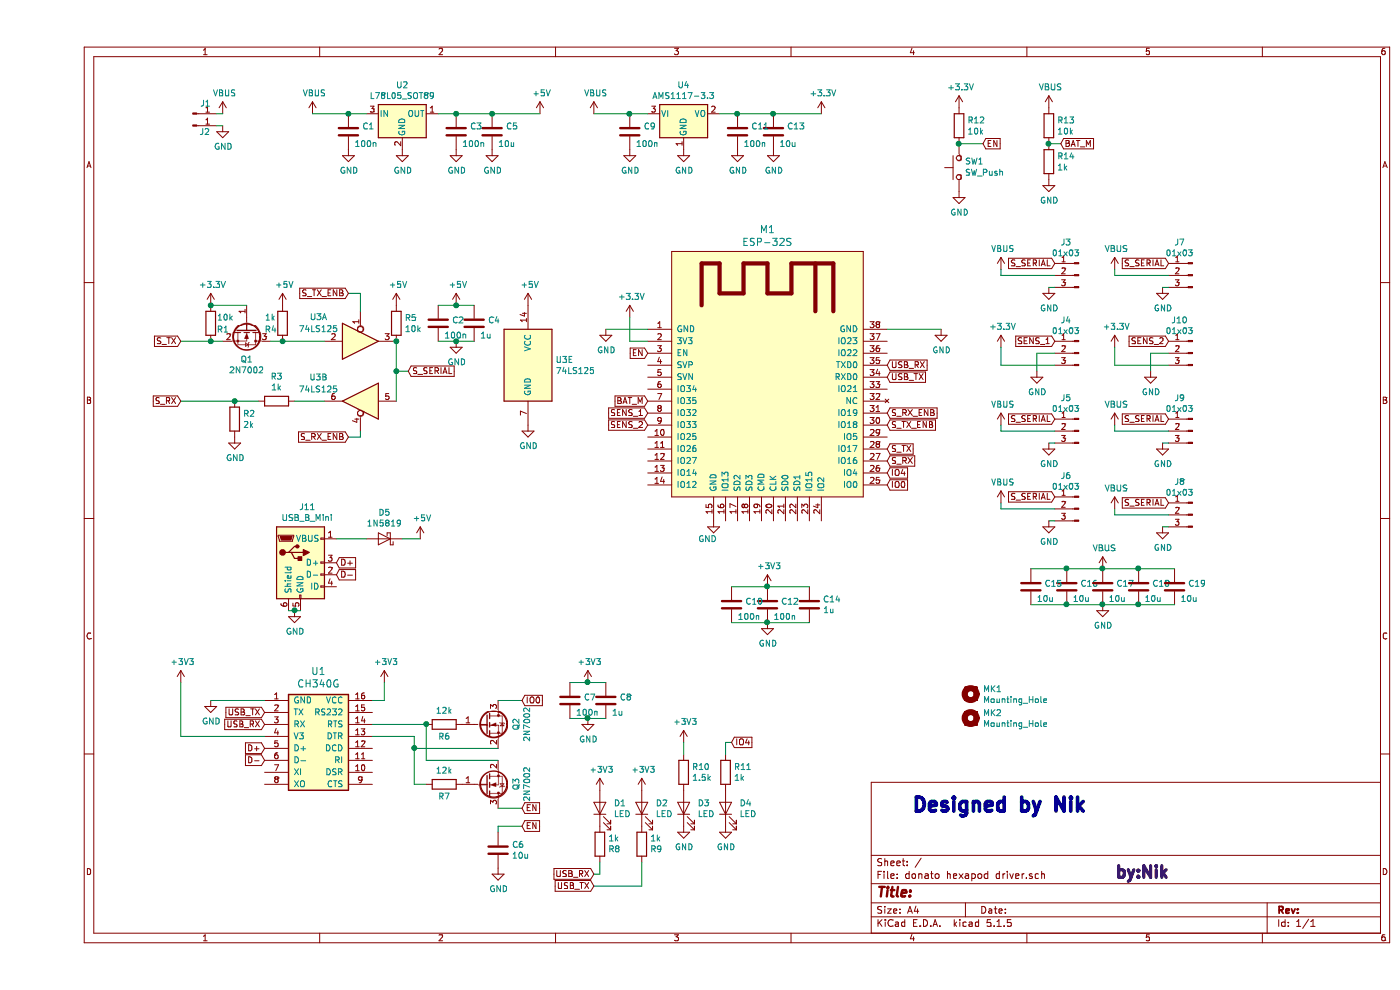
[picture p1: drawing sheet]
EESchema Schematic File Version 4
EELAYER 30 0
EELAYER END
$Descr A4 11693 8268
encoding utf-8
Sheet 1 1
Title ""
Date ""
Rev ""
Comp ""
Comment1 ""
Comment2 ""
Comment3 ""
Comment4 ""
$EndDescr
Text Notes 7300 6800 0    118  ~ 24
Designed by Nik\n
$Comp
L Regulator_Linear:AMS1117-3.3 U4
U 1 1
P 5400 950
F 0 "U4" H 5400 1192 50  0000 C CNN
F 1 "AMS1117-3.3" H 5400 1101 50  0000 C CNN
F 2 "Package_TO_SOT_SMD:SOT-223-3_TabPin2" H 5400 1150 50  0001 C CNN
F 3 "http://www.advanced-monolithic.com/pdf/ds1117.pdf" H 5500 700 50  0001 C CNN
	1    5400 950 
	1    0    0    -1  
$EndComp
$Comp
L Device:C C9
U 1 1
P 4950 1100
F 0 "C9" H 5065 1146 50  0000 L CNN
F 1 "100n" H 5000 1000 50  0000 L CNN
F 2 "Capacitor_SMD:C_0603_1608Metric" H 4988 950 50  0001 C CNN
F 3 "~" H 4950 1100 50  0001 C CNN
	1    4950 1100
	1    0    0    -1  
$EndComp
$Comp
L power:GND #PWR0101
U 1 1
P 4950 1250
F 0 "#PWR0101" H 4950 1000 50  0001 C CNN
F 1 "GND" H 4955 1077 50  0000 C CNN
F 2 "" H 4950 1250 50  0001 C CNN
F 3 "" H 4950 1250 50  0001 C CNN
	1    4950 1250
	1    0    0    -1  
$EndComp
$Comp
L power:GND #PWR0102
U 1 1
P 5400 1250
F 0 "#PWR0102" H 5400 1000 50  0001 C CNN
F 1 "GND" H 5405 1077 50  0000 C CNN
F 2 "" H 5400 1250 50  0001 C CNN
F 3 "" H 5400 1250 50  0001 C CNN
	1    5400 1250
	1    0    0    -1  
$EndComp
$Comp
L Device:C C13
U 1 1
P 6150 1100
F 0 "C13" H 6265 1146 50  0000 L CNN
F 1 "10u" H 6200 1000 50  0000 L CNN
F 2 "Capacitor_SMD:C_1206_3216Metric" H 6188 950 50  0001 C CNN
F 3 "~" H 6150 1100 50  0001 C CNN
	1    6150 1100
	1    0    0    -1  
$EndComp
$Comp
L power:GND #PWR0103
U 1 1
P 6150 1250
F 0 "#PWR0103" H 6150 1000 50  0001 C CNN
F 1 "GND" H 6155 1077 50  0000 C CNN
F 2 "" H 6150 1250 50  0001 C CNN
F 3 "" H 6150 1250 50  0001 C CNN
	1    6150 1250
	1    0    0    -1  
$EndComp
$Comp
L Device:C C11
U 1 1
P 5850 1100
F 0 "C11" H 5965 1146 50  0000 L CNN
F 1 "100n" H 5900 1000 50  0000 L CNN
F 2 "Capacitor_SMD:C_0603_1608Metric" H 5888 950 50  0001 C CNN
F 3 "~" H 5850 1100 50  0001 C CNN
	1    5850 1100
	1    0    0    -1  
$EndComp
$Comp
L power:GND #PWR0104
U 1 1
P 5850 1250
F 0 "#PWR0104" H 5850 1000 50  0001 C CNN
F 1 "GND" H 5855 1077 50  0000 C CNN
F 2 "" H 5850 1250 50  0001 C CNN
F 3 "" H 5850 1250 50  0001 C CNN
	1    5850 1250
	1    0    0    -1  
$EndComp
$Comp
L Device:R R12
U 1 1
P 7700 1050
F 0 "R12" H 7770 1096 50  0000 L CNN
F 1 "10k" H 7770 1005 50  0000 L CNN
F 2 "Resistor_SMD:R_0603_1608Metric" V 7630 1050 50  0001 C CNN
F 3 "~" H 7700 1050 50  0001 C CNN
	1    7700 1050
	1    0    0    -1  
$EndComp
$Comp
L power:+3.3V #PWR0105
U 1 1
P 7700 900
F 0 "#PWR0105" H 7700 750 50  0001 C CNN
F 1 "+3.3V" H 7715 1073 50  0000 C CNN
F 2 "" H 7700 900 50  0001 C CNN
F 3 "" H 7700 900 50  0001 C CNN
	1    7700 900 
	1    0    0    -1  
$EndComp
Text GLabel 7900 1200 2    50   Input ~ 0
EN
Wire Wire Line
	7900 1200 7700 1200
$Comp
L power:+3V3 #PWR0106
U 1 1
P 6100 4900
F 0 "#PWR0106" H 6100 4750 50  0001 C CNN
F 1 "+3V3" H 6115 5073 50  0000 C CNN
F 2 "" H 6100 4900 50  0001 C CNN
F 3 "" H 6100 4900 50  0001 C CNN
	1    6100 4900
	1    0    0    -1  
$EndComp
$Comp
L power:GND #PWR0107
U 1 1
P 6100 5200
F 0 "#PWR0107" H 6100 4950 50  0001 C CNN
F 1 "GND" H 6105 5027 50  0000 C CNN
F 2 "" H 6100 5200 50  0001 C CNN
F 3 "" H 6100 5200 50  0001 C CNN
	1    6100 5200
	1    0    0    -1  
$EndComp
$Comp
L Device:C C10
U 1 1
P 5800 5050
F 0 "C10" H 5915 5050 50  0000 L BNN
F 1 "100n" H 5850 4950 50  0000 L CNN
F 2 "Capacitor_SMD:C_0603_1608Metric" H 5838 4900 50  0001 C CNN
F 3 "~" H 5800 5050 50  0001 C CNN
	1    5800 5050
	1    0    0    -1  
$EndComp
$Comp
L Switch:SW_Push SW1
U 1 1
P 7700 1400
F 0 "SW1" V 7750 1350 50  0000 R CNN
F 1 "SW_Push" V 7655 1352 50  0000 R CNN
F 2 "Button_Switch_SMD:SW_SPST_SKQG_WithoutStem" H 7700 1600 50  0001 C CNN
F 3 "" H 7700 1600 50  0001 C CNN
	1    7700 1400
	0    -1   -1   0   
$EndComp
$Comp
L power:GND #PWR0108
U 1 1
P 7700 1600
F 0 "#PWR0108" H 7700 1350 50  0001 C CNN
F 1 "GND" H 7705 1427 50  0000 C CNN
F 2 "" H 7700 1600 50  0001 C CNN
F 3 "" H 7700 1600 50  0001 C CNN
	1    7700 1600
	1    0    0    -1  
$EndComp
$Comp
L power:+3V3 #PWR0109
U 1 1
P 1200 5700
F 0 "#PWR0109" H 1200 5550 50  0001 C CNN
F 1 "+3V3" H 1215 5873 50  0000 C CNN
F 2 "" H 1200 5700 50  0001 C CNN
F 3 "" H 1200 5700 50  0001 C CNN
	1    1200 5700
	1    0    0    -1  
$EndComp
Text GLabel 1900 5950 0    50   Input ~ 0
USB_TX
Text GLabel 1900 6050 0    50   Input ~ 0
USB_RX
Wire Wire Line
	1200 6150 1900 6150
$Comp
L power:GND #PWR0110
U 1 1
P 1450 5850
F 0 "#PWR0110" H 1450 5600 50  0001 C CNN
F 1 "GND" H 1455 5677 50  0000 C CNN
F 2 "" H 1450 5850 50  0001 C CNN
F 3 "" H 1450 5850 50  0001 C CNN
	1    1450 5850
	1    0    0    -1  
$EndComp
Wire Wire Line
	1450 5850 1900 5850
$Comp
L power:+3V3 #PWR0111
U 1 1
P 2900 5700
F 0 "#PWR0111" H 2900 5550 50  0001 C CNN
F 1 "+3V3" H 2915 5873 50  0000 C CNN
F 2 "" H 2900 5700 50  0001 C CNN
F 3 "" H 2900 5700 50  0001 C CNN
	1    2900 5700
	1    0    0    -1  
$EndComp
Wire Wire Line
	2900 5850 2800 5850
$Comp
L Device:R R6
U 1 1
P 3400 6050
F 0 "R6" V 3500 6050 50  0000 C CNN
F 1 "12k" V 3284 6050 50  0000 C CNN
F 2 "Resistor_SMD:R_0603_1608Metric" V 3330 6050 50  0001 C CNN
F 3 "~" H 3400 6050 50  0001 C CNN
	1    3400 6050
	0    1    1    0   
$EndComp
$Comp
L Device:R R7
U 1 1
P 3400 6550
F 0 "R7" V 3500 6550 50  0000 C CNN
F 1 "12k" V 3284 6550 50  0000 C CNN
F 2 "Resistor_SMD:R_0603_1608Metric" V 3330 6550 50  0001 C CNN
F 3 "~" H 3400 6550 50  0001 C CNN
	1    3400 6550
	0    1    1    0   
$EndComp
Wire Wire Line
	3850 6350 3250 6350
Wire Wire Line
	3250 6350 3250 6050
Wire Wire Line
	3250 6550 3150 6550
Wire Wire Line
	3150 6550 3150 6250
Wire Wire Line
	3150 6250 3850 6250
Wire Wire Line
	3250 6050 2800 6050
Wire Wire Line
	2800 6150 3150 6150
Wire Wire Line
	3150 6150 3150 6250
Connection ~ 3150 6250
Text GLabel 4050 5850 2    50   Input ~ 0
IO0
Wire Wire Line
	4050 5850 3850 5850
Text GLabel 4050 6750 2    50   Input ~ 0
EN
Wire Wire Line
	4050 6750 3850 6750
Wire Wire Line
	1200 5700 1200 6150
Wire Wire Line
	2900 5850 2900 5700
$Comp
L power:GND #PWR0112
U 1 1
P 5650 4350
F 0 "#PWR0112" H 5650 4100 50  0001 C CNN
F 1 "GND" H 5600 4200 50  0000 C CNN
F 2 "" H 5650 4350 50  0001 C CNN
F 3 "" H 5650 4350 50  0001 C CNN
	1    5650 4350
	1    0    0    -1  
$EndComp
$Comp
L power:GND #PWR0113
U 1 1
P 4750 2750
F 0 "#PWR0113" H 4750 2500 50  0001 C CNN
F 1 "GND" H 4755 2577 50  0000 C CNN
F 2 "" H 4750 2750 50  0001 C CNN
F 3 "" H 4750 2750 50  0001 C CNN
	1    4750 2750
	1    0    0    -1  
$EndComp
Wire Wire Line
	4750 2750 5100 2750
$Comp
L power:+3.3V #PWR0114
U 1 1
P 4950 2650
F 0 "#PWR0114" H 4950 2500 50  0001 C CNN
F 1 "+3.3V" H 4965 2823 50  0000 C CNN
F 2 "" H 4950 2650 50  0001 C CNN
F 3 "" H 4950 2650 50  0001 C CNN
	1    4950 2650
	1    0    0    -1  
$EndComp
Wire Wire Line
	4950 2650 4950 2850
Wire Wire Line
	4950 2850 5100 2850
Text GLabel 5100 2950 0    50   Input ~ 0
EN
$Comp
L power:GND #PWR0115
U 1 1
P 7550 2750
F 0 "#PWR0115" H 7550 2500 50  0001 C CNN
F 1 "GND" H 7555 2577 50  0000 C CNN
F 2 "" H 7550 2750 50  0001 C CNN
F 3 "" H 7550 2750 50  0001 C CNN
	1    7550 2750
	1    0    0    -1  
$EndComp
Wire Wire Line
	7100 2750 7550 2750
$Comp
L Device:LED D1
U 1 1
P 4700 6750
F 0 "D1" V 4738 6633 50  0000 R CNN
F 1 "LED" V 4647 6633 50  0000 R CNN
F 2 "LED_SMD:LED_0603_1608Metric_Pad1.05x0.95mm_HandSolder" H 4700 6750 50  0001 C CNN
F 3 "~" H 4700 6750 50  0001 C CNN
	1    4700 6750
	0    -1   -1   0   
$EndComp
$Comp
L Device:LED D2
U 1 1
P 5050 6750
F 0 "D2" V 5088 6633 50  0000 R CNN
F 1 "LED" V 4997 6633 50  0000 R CNN
F 2 "LED_SMD:LED_0603_1608Metric_Pad1.05x0.95mm_HandSolder" H 5050 6750 50  0001 C CNN
F 3 "~" H 5050 6750 50  0001 C CNN
	1    5050 6750
	0    -1   -1   0   
$EndComp
$Comp
L Device:R R8
U 1 1
P 4700 7050
F 0 "R8" H 4770 7096 50  0000 L CNN
F 1 "1k" H 4770 7005 50  0000 L CNN
F 2 "Resistor_SMD:R_0603_1608Metric" V 4630 7050 50  0001 C CNN
F 3 "~" H 4700 7050 50  0001 C CNN
	1    4700 7050
	1    0    0    1   
$EndComp
$Comp
L Device:R R9
U 1 1
P 5050 7050
F 0 "R9" H 5120 7096 50  0000 L CNN
F 1 "1k" H 5120 7005 50  0000 L CNN
F 2 "Resistor_SMD:R_0603_1608Metric" V 4980 7050 50  0001 C CNN
F 3 "~" H 5050 7050 50  0001 C CNN
	1    5050 7050
	1    0    0    1   
$EndComp
Text GLabel 4650 7400 0    50   Input ~ 0
USB_TX
Text GLabel 4650 7300 0    50   Input ~ 0
USB_RX
Wire Wire Line
	4650 7400 5050 7400
Wire Wire Line
	5050 7400 5050 7200
Wire Wire Line
	4650 7300 4700 7300
Wire Wire Line
	4700 7300 4700 7200
$Comp
L Device:LED D3
U 1 1
P 5400 6750
F 0 "D3" V 5438 6633 50  0000 R CNN
F 1 "LED" V 5347 6633 50  0000 R CNN
F 2 "LED_SMD:LED_0603_1608Metric_Pad1.05x0.95mm_HandSolder" H 5400 6750 50  0001 C CNN
F 3 "~" H 5400 6750 50  0001 C CNN
	1    5400 6750
	0    -1   -1   0   
$EndComp
$Comp
L power:GND #PWR0116
U 1 1
P 5400 6900
F 0 "#PWR0116" H 5400 6650 50  0001 C CNN
F 1 "GND" H 5405 6727 50  0000 C CNN
F 2 "" H 5400 6900 50  0001 C CNN
F 3 "" H 5400 6900 50  0001 C CNN
	1    5400 6900
	1    0    0    -1  
$EndComp
$Comp
L Device:R R10
U 1 1
P 5400 6450
F 0 "R10" H 5470 6496 50  0000 L CNN
F 1 "1.5k" H 5470 6405 50  0000 L CNN
F 2 "Resistor_SMD:R_0603_1608Metric" V 5330 6450 50  0001 C CNN
F 3 "~" H 5400 6450 50  0001 C CNN
	1    5400 6450
	1    0    0    -1  
$EndComp
Wire Wire Line
	5400 6200 5400 6300
$Comp
L Device:C C12
U 1 1
P 6100 5050
F 0 "C12" H 6215 5050 50  0000 L BNN
F 1 "100n" H 6150 4950 50  0000 L CNN
F 2 "Capacitor_SMD:C_0603_1608Metric" H 6138 4900 50  0001 C CNN
F 3 "~" H 6100 5050 50  0001 C CNN
	1    6100 5050
	1    0    0    -1  
$EndComp
$Comp
L Device:C C14
U 1 1
P 6450 5050
F 0 "C14" H 6565 5096 50  0000 L CNN
F 1 "1u" H 6565 5005 50  0000 L CNN
F 2 "Capacitor_SMD:C_0603_1608Metric" H 6488 4900 50  0001 C CNN
F 3 "~" H 6450 5050 50  0001 C CNN
	1    6450 5050
	1    0    0    -1  
$EndComp
$Comp
L 74xx:74LS125 U3
U 1 1
P 2700 2850
F 0 "U3" H 2350 2650 50  0000 C CNN
F 1 "74LS125" H 2350 2750 50  0000 C CNN
F 2 "Package_SO:SOIC-14_3.9x8.7mm_P1.27mm" H 2700 2850 50  0001 C CNN
F 3 "http://www.ti.com/lit/gpn/sn74LS125" H 2700 2850 50  0001 C CNN
	1    2700 2850
	1    0    0    1   
$EndComp
$Comp
L 74xx:74LS125 U3
U 2 1
P 2700 3350
F 0 "U3" H 3050 3550 50  0000 C CNN
F 1 "74LS125" H 3050 3450 50  0000 C CNN
F 2 "Package_SO:SOIC-14_3.9x8.7mm_P1.27mm" H 2700 3350 50  0001 C CNN
F 3 "http://www.ti.com/lit/gpn/sn74LS125" H 2700 3350 50  0001 C CNN
	2    2700 3350
	-1   0    0    -1  
$EndComp
Text GLabel 7100 3750 2    50   Input ~ 0
S_TX
Text GLabel 7100 3850 2    50   Input ~ 0
S_RX
Text GLabel 1200 2850 0    50   Input ~ 0
S_TX
Text GLabel 1200 3350 0    50   Input ~ 0
S_RX
Text GLabel 2600 3650 0    50   Input ~ 0
S_RX_ENB
Text GLabel 2600 2450 0    50   Input ~ 0
S_TX_ENB
Wire Wire Line
	2700 3650 2700 3600
Wire Wire Line
	3000 2850 3000 3100
$Comp
L Transistor_FET:2N7002 Q1
U 1 1
P 1750 2750
F 0 "Q1" V 2000 2750 50  0000 C CNN
F 1 "2N7002" V 2091 2750 50  0000 C CNN
F 2 "Package_TO_SOT_SMD:SOT-23" H 1950 2675 50  0001 L CIN
F 3 "https://www.fairchildsemi.com/datasheets/2N/2N7002.pdf" H 1750 2750 50  0001 L CNN
	1    1750 2750
	0    1    1    0   
$EndComp
Wire Wire Line
	2600 2450 2700 2450
Wire Wire Line
	2700 2450 2700 2600
Wire Wire Line
	2600 3650 2700 3650
$Comp
L power:+5V #PWR0117
U 1 1
P 2050 2550
F 0 "#PWR0117" H 2050 2400 50  0001 C CNN
F 1 "+5V" H 2065 2723 50  0000 C CNN
F 2 "" H 2050 2550 50  0001 C CNN
F 3 "" H 2050 2550 50  0001 C CNN
	1    2050 2550
	1    0    0    -1  
$EndComp
$Comp
L power:+3.3V #PWR0118
U 1 1
P 1450 2550
F 0 "#PWR0118" H 1450 2400 50  0001 C CNN
F 1 "+3.3V" H 1465 2723 50  0000 C CNN
F 2 "" H 1450 2550 50  0001 C CNN
F 3 "" H 1450 2550 50  0001 C CNN
	1    1450 2550
	1    0    0    -1  
$EndComp
$Comp
L Device:R R3
U 1 1
P 2000 3350
F 0 "R3" V 1793 3350 50  0000 C CNN
F 1 "1k" V 1884 3350 50  0000 C CNN
F 2 "Resistor_SMD:R_0603_1608Metric" V 1930 3350 50  0001 C CNN
F 3 "~" H 2000 3350 50  0001 C CNN
	1    2000 3350
	0    1    1    0   
$EndComp
Wire Wire Line
	2150 3350 2400 3350
$Comp
L Device:R R2
U 1 1
P 1650 3500
F 0 "R2" H 1720 3546 50  0000 L CNN
F 1 "2k" H 1720 3455 50  0000 L CNN
F 2 "Resistor_SMD:R_0603_1608Metric" V 1580 3500 50  0001 C CNN
F 3 "~" H 1650 3500 50  0001 C CNN
	1    1650 3500
	1    0    0    -1  
$EndComp
$Comp
L power:GND #PWR0119
U 1 1
P 1650 3650
F 0 "#PWR0119" H 1650 3400 50  0001 C CNN
F 1 "GND" H 1655 3477 50  0000 C CNN
F 2 "" H 1650 3650 50  0001 C CNN
F 3 "" H 1650 3650 50  0001 C CNN
	1    1650 3650
	1    0    0    -1  
$EndComp
$Comp
L Device:R R4
U 1 1
P 2050 2700
F 0 "R4" H 1900 2650 50  0000 L CNN
F 1 "1k" H 1900 2750 50  0000 L CNN
F 2 "Resistor_SMD:R_0603_1608Metric" V 1980 2700 50  0001 C CNN
F 3 "~" H 2050 2700 50  0001 C CNN
	1    2050 2700
	1    0    0    -1  
$EndComp
$Comp
L Device:R R5
U 1 1
P 3000 2700
F 0 "R5" H 3070 2746 50  0000 L CNN
F 1 "10k" H 3070 2655 50  0000 L CNN
F 2 "Resistor_SMD:R_0603_1608Metric" V 2930 2700 50  0001 C CNN
F 3 "~" H 3000 2700 50  0001 C CNN
	1    3000 2700
	1    0    0    -1  
$EndComp
$Comp
L power:+5V #PWR0120
U 1 1
P 3000 2550
F 0 "#PWR0120" H 3000 2400 50  0001 C CNN
F 1 "+5V" H 3015 2723 50  0000 C CNN
F 2 "" H 3000 2550 50  0001 C CNN
F 3 "" H 3000 2550 50  0001 C CNN
	1    3000 2550
	1    0    0    -1  
$EndComp
Text GLabel 3100 3100 2    50   Input ~ 0
S_SERIAL
Wire Wire Line
	3100 3100 3000 3100
Connection ~ 3000 3100
Wire Wire Line
	3000 3100 3000 3350
Text GLabel 7100 4050 2    50   Input ~ 0
IO0
$Comp
L Connector:Conn_01x03_Male J3
U 1 1
P 8700 2300
F 0 "J3" H 8806 2578 50  0000 C CNN
F 1 "01x03" H 8806 2487 50  0000 C CNN
F 2 "Connector_JST:JST_XH_B3B-XH-A_1x03_P2.50mm_Vertical" H 8700 2300 50  0001 C CNN
F 3 "~" H 8700 2300 50  0001 C CNN
	1    8700 2300
	-1   0    0    -1  
$EndComp
$Comp
L power:GND #PWR0121
U 1 1
P 8450 2400
F 0 "#PWR0121" H 8450 2150 50  0001 C CNN
F 1 "GND" H 8455 2227 50  0000 C CNN
F 2 "" H 8450 2400 50  0001 C CNN
F 3 "" H 8450 2400 50  0001 C CNN
	1    8450 2400
	1    0    0    -1  
$EndComp
Wire Wire Line
	8450 2400 8500 2400
Text GLabel 8500 2200 0    50   Input ~ 0
S_SERIAL
Wire Wire Line
	8050 2300 8050 2250
Wire Wire Line
	8050 2300 8500 2300
$Comp
L Connector:Conn_01x03_Male J4
U 1 1
P 8700 2950
F 0 "J4" H 8806 3228 50  0000 C CNN
F 1 "01x03" H 8806 3137 50  0000 C CNN
F 2 "Connector_JST:JST_XH_B3B-XH-A_1x03_P2.50mm_Vertical" H 8700 2950 50  0001 C CNN
F 3 "~" H 8700 2950 50  0001 C CNN
	1    8700 2950
	-1   0    0    -1  
$EndComp
$Comp
L power:GND #PWR0122
U 1 1
P 8350 3100
F 0 "#PWR0122" H 8350 2850 50  0001 C CNN
F 1 "GND" H 8355 2927 50  0000 C CNN
F 2 "" H 8350 3100 50  0001 C CNN
F 3 "" H 8350 3100 50  0001 C CNN
	1    8350 3100
	1    0    0    -1  
$EndComp
Text GLabel 8500 2850 0    50   Input ~ 0
SENS_1
$Comp
L Connector:Conn_01x03_Male J5
U 1 1
P 8700 3600
F 0 "J5" H 8806 3878 50  0000 C CNN
F 1 "01x03" H 8806 3787 50  0000 C CNN
F 2 "Connector_JST:JST_XH_B3B-XH-A_1x03_P2.50mm_Vertical" H 8700 3600 50  0001 C CNN
F 3 "~" H 8700 3600 50  0001 C CNN
	1    8700 3600
	-1   0    0    -1  
$EndComp
$Comp
L power:GND #PWR0123
U 1 1
P 8450 3700
F 0 "#PWR0123" H 8450 3450 50  0001 C CNN
F 1 "GND" H 8455 3527 50  0000 C CNN
F 2 "" H 8450 3700 50  0001 C CNN
F 3 "" H 8450 3700 50  0001 C CNN
	1    8450 3700
	1    0    0    -1  
$EndComp
Wire Wire Line
	8450 3700 8500 3700
Text GLabel 8500 3500 0    50   Input ~ 0
S_SERIAL
Wire Wire Line
	8050 3600 8050 3550
Wire Wire Line
	8050 3600 8500 3600
$Comp
L Connector:Conn_01x03_Male J6
U 1 1
P 8700 4250
F 0 "J6" H 8806 4528 50  0000 C CNN
F 1 "01x03" H 8806 4437 50  0000 C CNN
F 2 "Connector_JST:JST_XH_B3B-XH-A_1x03_P2.50mm_Vertical" H 8700 4250 50  0001 C CNN
F 3 "~" H 8700 4250 50  0001 C CNN
	1    8700 4250
	-1   0    0    -1  
$EndComp
$Comp
L power:GND #PWR0124
U 1 1
P 8450 4350
F 0 "#PWR0124" H 8450 4100 50  0001 C CNN
F 1 "GND" H 8455 4177 50  0000 C CNN
F 2 "" H 8450 4350 50  0001 C CNN
F 3 "" H 8450 4350 50  0001 C CNN
	1    8450 4350
	1    0    0    -1  
$EndComp
Wire Wire Line
	8450 4350 8500 4350
Text GLabel 8500 4150 0    50   Input ~ 0
S_SERIAL
Wire Wire Line
	8050 4250 8050 4200
Wire Wire Line
	8050 4250 8500 4250
$Comp
L Connector:Conn_01x03_Male J7
U 1 1
P 9650 2300
F 0 "J7" H 9756 2578 50  0000 C CNN
F 1 "01x03" H 9756 2487 50  0000 C CNN
F 2 "Connector_JST:JST_XH_B3B-XH-A_1x03_P2.50mm_Vertical" H 9650 2300 50  0001 C CNN
F 3 "~" H 9650 2300 50  0001 C CNN
	1    9650 2300
	-1   0    0    -1  
$EndComp
$Comp
L power:GND #PWR0125
U 1 1
P 9400 2400
F 0 "#PWR0125" H 9400 2150 50  0001 C CNN
F 1 "GND" H 9405 2227 50  0000 C CNN
F 2 "" H 9400 2400 50  0001 C CNN
F 3 "" H 9400 2400 50  0001 C CNN
	1    9400 2400
	1    0    0    -1  
$EndComp
Wire Wire Line
	9400 2400 9450 2400
Text GLabel 9450 2200 0    50   Input ~ 0
S_SERIAL
Wire Wire Line
	9000 2300 9000 2250
Wire Wire Line
	9000 2300 9450 2300
$Comp
L Connector:Conn_01x03_Male J8
U 1 1
P 9650 4300
F 0 "J8" H 9756 4578 50  0000 C CNN
F 1 "01x03" H 9756 4487 50  0000 C CNN
F 2 "Connector_JST:JST_XH_B3B-XH-A_1x03_P2.50mm_Vertical" H 9650 4300 50  0001 C CNN
F 3 "~" H 9650 4300 50  0001 C CNN
	1    9650 4300
	-1   0    0    -1  
$EndComp
$Comp
L power:GND #PWR0126
U 1 1
P 9400 4400
F 0 "#PWR0126" H 9400 4150 50  0001 C CNN
F 1 "GND" H 9405 4227 50  0000 C CNN
F 2 "" H 9400 4400 50  0001 C CNN
F 3 "" H 9400 4400 50  0001 C CNN
	1    9400 4400
	1    0    0    -1  
$EndComp
Wire Wire Line
	9400 4400 9450 4400
Text GLabel 9450 4200 0    50   Input ~ 0
S_SERIAL
Wire Wire Line
	9000 4300 9000 4250
Wire Wire Line
	9000 4300 9450 4300
$Comp
L Connector:Conn_01x03_Male J9
U 1 1
P 9650 3600
F 0 "J9" H 9756 3878 50  0000 C CNN
F 1 "01x03" H 9756 3787 50  0000 C CNN
F 2 "Connector_JST:JST_XH_B3B-XH-A_1x03_P2.50mm_Vertical" H 9650 3600 50  0001 C CNN
F 3 "~" H 9650 3600 50  0001 C CNN
	1    9650 3600
	-1   0    0    -1  
$EndComp
$Comp
L power:GND #PWR0127
U 1 1
P 9400 3700
F 0 "#PWR0127" H 9400 3450 50  0001 C CNN
F 1 "GND" H 9405 3527 50  0000 C CNN
F 2 "" H 9400 3700 50  0001 C CNN
F 3 "" H 9400 3700 50  0001 C CNN
	1    9400 3700
	1    0    0    -1  
$EndComp
Wire Wire Line
	9400 3700 9450 3700
Text GLabel 9450 3500 0    50   Input ~ 0
S_SERIAL
Wire Wire Line
	9000 3600 9000 3550
Wire Wire Line
	9000 3600 9450 3600
$Comp
L power:GND #PWR0129
U 1 1
P 8900 5050
F 0 "#PWR0129" H 8900 4800 50  0001 C CNN
F 1 "GND" H 8905 4877 50  0000 C CNN
F 2 "" H 8900 5050 50  0001 C CNN
F 3 "" H 8900 5050 50  0001 C CNN
	1    8900 5050
	1    0    0    -1  
$EndComp
$Comp
L Device:C C15
U 1 1
P 8300 4900
F 0 "C15" H 8415 4900 50  0000 L BNN
F 1 "10u" H 8350 4800 50  0000 L CNN
F 2 "Capacitor_SMD:C_1206_3216Metric" H 8338 4750 50  0001 C CNN
F 3 "~" H 8300 4900 50  0001 C CNN
	1    8300 4900
	1    0    0    -1  
$EndComp
Connection ~ 8900 4750
Connection ~ 8900 5050
$Comp
L Device:C C16
U 1 1
P 8600 4900
F 0 "C16" H 8715 4900 50  0000 L BNN
F 1 "10u" H 8650 4800 50  0000 L CNN
F 2 "Capacitor_SMD:C_1206_3216Metric" H 8638 4750 50  0001 C CNN
F 3 "~" H 8600 4900 50  0001 C CNN
	1    8600 4900
	1    0    0    -1  
$EndComp
$Comp
L Device:C C17
U 1 1
P 8900 4900
F 0 "C17" H 9015 4900 50  0000 L BNN
F 1 "10u" H 8950 4800 50  0000 L CNN
F 2 "Capacitor_SMD:C_1206_3216Metric" H 8938 4750 50  0001 C CNN
F 3 "~" H 8900 4900 50  0001 C CNN
	1    8900 4900
	1    0    0    -1  
$EndComp
$Comp
L Device:C C18
U 1 1
P 9200 4900
F 0 "C18" H 9315 4900 50  0000 L BNN
F 1 "10u" H 9250 4800 50  0000 L CNN
F 2 "Capacitor_SMD:C_1206_3216Metric" H 9238 4750 50  0001 C CNN
F 3 "~" H 9200 4900 50  0001 C CNN
	1    9200 4900
	1    0    0    -1  
$EndComp
$Comp
L Device:C C19
U 1 1
P 9500 4900
F 0 "C19" H 9615 4900 50  0000 L BNN
F 1 "10u" H 9550 4800 50  0000 L CNN
F 2 "Capacitor_SMD:C_1206_3216Metric" H 9538 4750 50  0001 C CNN
F 3 "~" H 9500 4900 50  0001 C CNN
	1    9500 4900
	1    0    0    -1  
$EndComp
$Comp
L Device:R R14
U 1 1
P 8450 1350
F 0 "R14" H 8520 1396 50  0000 L CNN
F 1 "1k" H 8520 1305 50  0000 L CNN
F 2 "Resistor_SMD:R_0603_1608Metric" V 8380 1350 50  0001 C CNN
F 3 "~" H 8450 1350 50  0001 C CNN
	1    8450 1350
	1    0    0    -1  
$EndComp
$Comp
L Device:R R13
U 1 1
P 8450 1050
F 0 "R13" H 8520 1096 50  0000 L CNN
F 1 "10k" H 8520 1005 50  0000 L CNN
F 2 "Resistor_SMD:R_0603_1608Metric" V 8380 1050 50  0001 C CNN
F 3 "~" H 8450 1050 50  0001 C CNN
	1    8450 1050
	1    0    0    -1  
$EndComp
$Comp
L power:GND #PWR0130
U 1 1
P 8450 1500
F 0 "#PWR0130" H 8450 1250 50  0001 C CNN
F 1 "GND" H 8455 1327 50  0000 C CNN
F 2 "" H 8450 1500 50  0001 C CNN
F 3 "" H 8450 1500 50  0001 C CNN
	1    8450 1500
	1    0    0    -1  
$EndComp
$Comp
L power:VBUS #PWR0131
U 1 1
P 8450 900
F 0 "#PWR0131" H 8450 750 50  0001 C CNN
F 1 "VBUS" H 8465 1073 50  0000 C CNN
F 2 "" H 8450 900 50  0001 C CNN
F 3 "" H 8450 900 50  0001 C CNN
	1    8450 900 
	1    0    0    -1  
$EndComp
Wire Wire Line
	8550 1200 8450 1200
$Comp
L Device:C C6
U 1 1
P 3850 7100
F 0 "C6" H 3965 7146 50  0000 L CNN
F 1 "10u" H 3965 7055 50  0000 L CNN
F 2 "Capacitor_SMD:C_1206_3216Metric" H 3888 6950 50  0001 C CNN
F 3 "~" H 3850 7100 50  0001 C CNN
	1    3850 7100
	1    0    0    -1  
$EndComp
Text GLabel 4050 6900 2    50   Input ~ 0
EN
Wire Wire Line
	3850 6900 3850 6950
$Comp
L power:GND #PWR0132
U 1 1
P 3850 7250
F 0 "#PWR0132" H 3850 7000 50  0001 C CNN
F 1 "GND" H 3855 7077 50  0000 C CNN
F 2 "" H 3850 7250 50  0001 C CNN
F 3 "" H 3850 7250 50  0001 C CNN
	1    3850 7250
	1    0    0    -1  
$EndComp
$Comp
L 74xx:74LS125 U3
U 5 1
P 4100 3050
F 0 "U3" H 4330 3096 50  0000 L CNN
F 1 "74LS125" H 4330 3005 50  0000 L CNN
F 2 "Package_SO:SOIC-14_3.9x8.7mm_P1.27mm" H 4100 3050 50  0001 C CNN
F 3 "http://www.ti.com/lit/gpn/sn74LS125" H 4100 3050 50  0001 C CNN
	5    4100 3050
	1    0    0    -1  
$EndComp
$Comp
L power:+5V #PWR0133
U 1 1
P 4100 2550
F 0 "#PWR0133" H 4100 2400 50  0001 C CNN
F 1 "+5V" H 4115 2723 50  0000 C CNN
F 2 "" H 4100 2550 50  0001 C CNN
F 3 "" H 4100 2550 50  0001 C CNN
	1    4100 2550
	1    0    0    -1  
$EndComp
$Comp
L power:GND #PWR0134
U 1 1
P 4100 3550
F 0 "#PWR0134" H 4100 3300 50  0001 C CNN
F 1 "GND" H 4105 3377 50  0000 C CNN
F 2 "" H 4100 3550 50  0001 C CNN
F 3 "" H 4100 3550 50  0001 C CNN
	1    4100 3550
	1    0    0    -1  
$EndComp
$Comp
L Device:C C2
U 1 1
P 3350 2700
F 0 "C2" H 3465 2700 50  0000 L BNN
F 1 "100n" H 3400 2600 50  0000 L CNN
F 2 "Capacitor_SMD:C_0603_1608Metric" H 3388 2550 50  0001 C CNN
F 3 "~" H 3350 2700 50  0001 C CNN
	1    3350 2700
	1    0    0    -1  
$EndComp
$Comp
L power:+5V #PWR0135
U 1 1
P 3500 2550
F 0 "#PWR0135" H 3500 2400 50  0001 C CNN
F 1 "+5V" H 3515 2723 50  0000 C CNN
F 2 "" H 3500 2550 50  0001 C CNN
F 3 "" H 3500 2550 50  0001 C CNN
	1    3500 2550
	1    0    0    -1  
$EndComp
$Comp
L power:GND #PWR0136
U 1 1
P 3500 2850
F 0 "#PWR0136" H 3500 2600 50  0001 C CNN
F 1 "GND" H 3505 2677 50  0000 C CNN
F 2 "" H 3500 2850 50  0001 C CNN
F 3 "" H 3500 2850 50  0001 C CNN
	1    3500 2850
	1    0    0    -1  
$EndComp
$Comp
L Device:C C4
U 1 1
P 3650 2700
F 0 "C4" H 3765 2700 50  0000 L BNN
F 1 "1u" H 3700 2600 50  0000 L CNN
F 2 "Capacitor_SMD:C_0603_1608Metric" H 3688 2550 50  0001 C CNN
F 3 "~" H 3650 2700 50  0001 C CNN
	1    3650 2700
	1    0    0    -1  
$EndComp
Wire Wire Line
	3350 2550 3500 2550
Connection ~ 3500 2550
Wire Wire Line
	3500 2550 3650 2550
Wire Wire Line
	3350 2850 3500 2850
Connection ~ 3500 2850
Wire Wire Line
	3500 2850 3650 2850
Text Label 9000 7350 0    98   ~ 20
by:Nik
$Comp
L power:+3V3 #PWR0137
U 1 1
P 5400 6200
F 0 "#PWR0137" H 5400 6050 50  0001 C CNN
F 1 "+3V3" H 5415 6373 50  0000 C CNN
F 2 "" H 5400 6200 50  0001 C CNN
F 3 "" H 5400 6200 50  0001 C CNN
	1    5400 6200
	1    0    0    -1  
$EndComp
$Comp
L power:VBUS #PWR0138
U 1 1
P 9000 2250
F 0 "#PWR0138" H 9000 2100 50  0001 C CNN
F 1 "VBUS" H 9015 2423 50  0000 C CNN
F 2 "" H 9000 2250 50  0001 C CNN
F 3 "" H 9000 2250 50  0001 C CNN
	1    9000 2250
	1    0    0    -1  
$EndComp
$Comp
L power:VBUS #PWR0139
U 1 1
P 9000 4250
F 0 "#PWR0139" H 9000 4100 50  0001 C CNN
F 1 "VBUS" H 9015 4423 50  0000 C CNN
F 2 "" H 9000 4250 50  0001 C CNN
F 3 "" H 9000 4250 50  0001 C CNN
	1    9000 4250
	1    0    0    -1  
$EndComp
$Comp
L power:VBUS #PWR0140
U 1 1
P 9000 3550
F 0 "#PWR0140" H 9000 3400 50  0001 C CNN
F 1 "VBUS" H 9015 3723 50  0000 C CNN
F 2 "" H 9000 3550 50  0001 C CNN
F 3 "" H 9000 3550 50  0001 C CNN
	1    9000 3550
	1    0    0    -1  
$EndComp
$Comp
L power:VBUS #PWR0142
U 1 1
P 8050 4200
F 0 "#PWR0142" H 8050 4050 50  0001 C CNN
F 1 "VBUS" H 8065 4373 50  0000 C CNN
F 2 "" H 8050 4200 50  0001 C CNN
F 3 "" H 8050 4200 50  0001 C CNN
	1    8050 4200
	1    0    0    -1  
$EndComp
$Comp
L power:VBUS #PWR0143
U 1 1
P 8050 3550
F 0 "#PWR0143" H 8050 3400 50  0001 C CNN
F 1 "VBUS" H 8065 3723 50  0000 C CNN
F 2 "" H 8050 3550 50  0001 C CNN
F 3 "" H 8050 3550 50  0001 C CNN
	1    8050 3550
	1    0    0    -1  
$EndComp
$Comp
L power:VBUS #PWR0145
U 1 1
P 8050 2250
F 0 "#PWR0145" H 8050 2100 50  0001 C CNN
F 1 "VBUS" H 8065 2423 50  0000 C CNN
F 2 "" H 8050 2250 50  0001 C CNN
F 3 "" H 8050 2250 50  0001 C CNN
	1    8050 2250
	1    0    0    -1  
$EndComp
$Comp
L power:+3V3 #PWR0146
U 1 1
P 4700 6600
F 0 "#PWR0146" H 4700 6450 50  0001 C CNN
F 1 "+3V3" H 4715 6773 50  0000 C CNN
F 2 "" H 4700 6600 50  0001 C CNN
F 3 "" H 4700 6600 50  0001 C CNN
	1    4700 6600
	1    0    0    -1  
$EndComp
$Comp
L power:+3V3 #PWR0147
U 1 1
P 5050 6600
F 0 "#PWR0147" H 5050 6450 50  0001 C CNN
F 1 "+3V3" H 5065 6773 50  0000 C CNN
F 2 "" H 5050 6600 50  0001 C CNN
F 3 "" H 5050 6600 50  0001 C CNN
	1    5050 6600
	1    0    0    -1  
$EndComp
$Comp
L power:VBUS #PWR0148
U 1 1
P 8900 4750
F 0 "#PWR0148" H 8900 4600 50  0001 C CNN
F 1 "VBUS" H 8915 4923 50  0000 C CNN
F 2 "" H 8900 4750 50  0001 C CNN
F 3 "" H 8900 4750 50  0001 C CNN
	1    8900 4750
	1    0    0    -1  
$EndComp
Text GLabel 8550 1200 2    50   Input ~ 0
BAT_M
Text GLabel 5100 3350 0    50   Input ~ 0
BAT_M
Text GLabel 7100 3150 2    50   Input ~ 0
USB_TX
Text GLabel 7100 3050 2    50   Input ~ 0
USB_RX
Wire Wire Line
	3850 6900 4050 6900
Text GLabel 1900 6250 0    50   Input ~ 0
D+
Text GLabel 1900 6350 0    50   Input ~ 0
D-
$Comp
L power:+3.3V #PWR0149
U 1 1
P 6550 950
F 0 "#PWR0149" H 6550 800 50  0001 C CNN
F 1 "+3.3V" H 6565 1123 50  0000 C CNN
F 2 "" H 6550 950 50  0001 C CNN
F 3 "" H 6550 950 50  0001 C CNN
	1    6550 950 
	1    0    0    -1  
$EndComp
$Comp
L Device:LED D4
U 1 1
P 5750 6750
F 0 "D4" V 5788 6633 50  0000 R CNN
F 1 "LED" V 5697 6633 50  0000 R CNN
F 2 "LED_SMD:LED_0603_1608Metric_Pad1.05x0.95mm_HandSolder" H 5750 6750 50  0001 C CNN
F 3 "~" H 5750 6750 50  0001 C CNN
	1    5750 6750
	0    -1   -1   0   
$EndComp
$Comp
L power:GND #PWR0150
U 1 1
P 5750 6900
F 0 "#PWR0150" H 5750 6650 50  0001 C CNN
F 1 "GND" H 5755 6727 50  0000 C CNN
F 2 "" H 5750 6900 50  0001 C CNN
F 3 "" H 5750 6900 50  0001 C CNN
	1    5750 6900
	1    0    0    -1  
$EndComp
$Comp
L Device:R R11
U 1 1
P 5750 6450
F 0 "R11" H 5820 6496 50  0000 L CNN
F 1 "1k" H 5820 6405 50  0000 L CNN
F 2 "Resistor_SMD:R_0603_1608Metric" V 5680 6450 50  0001 C CNN
F 3 "~" H 5750 6450 50  0001 C CNN
	1    5750 6450
	1    0    0    -1  
$EndComp
Wire Wire Line
	5750 6300 5750 6200
Wire Wire Line
	5800 6200 5750 6200
Text GLabel 5800 6200 2    50   Input ~ 0
IO4
$Comp
L Device:C C7
U 1 1
P 4450 5850
F 0 "C7" H 4565 5850 50  0000 L BNN
F 1 "100n" H 4500 5750 50  0000 L CNN
F 2 "Capacitor_SMD:C_0603_1608Metric" H 4488 5700 50  0001 C CNN
F 3 "~" H 4450 5850 50  0001 C CNN
	1    4450 5850
	1    0    0    -1  
$EndComp
$Comp
L power:GND #PWR0151
U 1 1
P 4600 6000
F 0 "#PWR0151" H 4600 5750 50  0001 C CNN
F 1 "GND" H 4605 5827 50  0000 C CNN
F 2 "" H 4600 6000 50  0001 C CNN
F 3 "" H 4600 6000 50  0001 C CNN
	1    4600 6000
	1    0    0    -1  
$EndComp
$Comp
L Device:C C8
U 1 1
P 4750 5850
F 0 "C8" H 4865 5850 50  0000 L BNN
F 1 "1u" H 4800 5750 50  0000 L CNN
F 2 "Capacitor_SMD:C_0603_1608Metric" H 4788 5700 50  0001 C CNN
F 3 "~" H 4750 5850 50  0001 C CNN
	1    4750 5850
	1    0    0    -1  
$EndComp
Wire Wire Line
	4450 6000 4600 6000
Connection ~ 4600 6000
Wire Wire Line
	4600 6000 4750 6000
Wire Wire Line
	4450 5700 4600 5700
$Comp
L power:+3V3 #PWR0152
U 1 1
P 4600 5700
F 0 "#PWR0152" H 4600 5550 50  0001 C CNN
F 1 "+3V3" H 4615 5873 50  0000 C CNN
F 2 "" H 4600 5700 50  0001 C CNN
F 3 "" H 4600 5700 50  0001 C CNN
	1    4600 5700
	1    0    0    -1  
$EndComp
Connection ~ 4600 5700
Wire Wire Line
	4600 5700 4750 5700
$Comp
L Transistor_FET:2N7002 Q2
U 1 1
P 3750 6050
F 0 "Q2" V 4000 6050 50  0000 C CNN
F 1 "2N7002" V 4091 6050 50  0000 C CNN
F 2 "Package_TO_SOT_SMD:SOT-23" H 3950 5975 50  0001 L CIN
F 3 "https://www.fairchildsemi.com/datasheets/2N/2N7002.pdf" H 3750 6050 50  0001 L CNN
	1    3750 6050
	1    0    0    -1  
$EndComp
$Comp
L Transistor_FET:2N7002 Q3
U 1 1
P 3750 6550
F 0 "Q3" V 4000 6550 50  0000 C CNN
F 1 "2N7002" V 4091 6550 50  0000 C CNN
F 2 "Package_TO_SOT_SMD:SOT-23" H 3950 6475 50  0001 L CIN
F 3 "https://www.fairchildsemi.com/datasheets/2N/2N7002.pdf" H 3750 6550 50  0001 L CNN
	1    3750 6550
	1    0    0    1   
$EndComp
Text GLabel 7100 3950 2    50   Input ~ 0
IO4
Wire Wire Line
	5800 4900 6100 4900
Wire Wire Line
	5800 5200 6100 5200
Connection ~ 6100 4900
Connection ~ 6100 5200
Wire Wire Line
	6100 5200 6450 5200
Wire Wire Line
	6100 4900 6450 4900
Text GLabel 7100 3550 2    50   Input ~ 0
S_TX_ENB
Text GLabel 7100 3450 2    50   Input ~ 0
S_RX_ENB
$Comp
L Device:C C1
U 1 1
P 2600 1100
F 0 "C1" H 2715 1146 50  0000 L CNN
F 1 "100n" H 2650 1000 50  0000 L CNN
F 2 "Capacitor_SMD:C_0603_1608Metric" H 2638 950 50  0001 C CNN
F 3 "~" H 2600 1100 50  0001 C CNN
	1    2600 1100
	1    0    0    -1  
$EndComp
$Comp
L power:GND #PWR0153
U 1 1
P 2600 1250
F 0 "#PWR0153" H 2600 1000 50  0001 C CNN
F 1 "GND" H 2605 1077 50  0000 C CNN
F 2 "" H 2600 1250 50  0001 C CNN
F 3 "" H 2600 1250 50  0001 C CNN
	1    2600 1250
	1    0    0    -1  
$EndComp
$Comp
L power:GND #PWR0154
U 1 1
P 3050 1250
F 0 "#PWR0154" H 3050 1000 50  0001 C CNN
F 1 "GND" H 3055 1077 50  0000 C CNN
F 2 "" H 3050 1250 50  0001 C CNN
F 3 "" H 3050 1250 50  0001 C CNN
	1    3050 1250
	1    0    0    -1  
$EndComp
$Comp
L Device:C C5
U 1 1
P 3800 1100
F 0 "C5" H 3915 1146 50  0000 L CNN
F 1 "10u" H 3850 1000 50  0000 L CNN
F 2 "Capacitor_SMD:C_1206_3216Metric" H 3838 950 50  0001 C CNN
F 3 "~" H 3800 1100 50  0001 C CNN
	1    3800 1100
	1    0    0    -1  
$EndComp
$Comp
L power:GND #PWR0155
U 1 1
P 3800 1250
F 0 "#PWR0155" H 3800 1000 50  0001 C CNN
F 1 "GND" H 3805 1077 50  0000 C CNN
F 2 "" H 3800 1250 50  0001 C CNN
F 3 "" H 3800 1250 50  0001 C CNN
	1    3800 1250
	1    0    0    -1  
$EndComp
$Comp
L Device:C C3
U 1 1
P 3500 1100
F 0 "C3" H 3615 1146 50  0000 L CNN
F 1 "100n" H 3550 1000 50  0000 L CNN
F 2 "Capacitor_SMD:C_0603_1608Metric" H 3538 950 50  0001 C CNN
F 3 "~" H 3500 1100 50  0001 C CNN
	1    3500 1100
	1    0    0    -1  
$EndComp
$Comp
L power:GND #PWR0156
U 1 1
P 3500 1250
F 0 "#PWR0156" H 3500 1000 50  0001 C CNN
F 1 "GND" H 3505 1077 50  0000 C CNN
F 2 "" H 3500 1250 50  0001 C CNN
F 3 "" H 3500 1250 50  0001 C CNN
	1    3500 1250
	1    0    0    -1  
$EndComp
$Comp
L power:+5V #PWR0158
U 1 1
P 4200 950
F 0 "#PWR0158" H 4200 800 50  0001 C CNN
F 1 "+5V" H 4215 1123 50  0000 C CNN
F 2 "" H 4200 950 50  0001 C CNN
F 3 "" H 4200 950 50  0001 C CNN
	1    4200 950 
	1    0    0    -1  
$EndComp
$Comp
L power:VBUS #PWR0159
U 1 1
P 2300 950
F 0 "#PWR0159" H 2300 800 50  0001 C CNN
F 1 "VBUS" H 2315 1123 50  0000 C CNN
F 2 "" H 2300 950 50  0001 C CNN
F 3 "" H 2300 950 50  0001 C CNN
	1    2300 950 
	1    0    0    -1  
$EndComp
$Comp
L power:GND #PWR0160
U 1 1
P 1550 1050
F 0 "#PWR0160" H 1550 800 50  0001 C CNN
F 1 "GND" H 1555 877 50  0000 C CNN
F 2 "" H 1550 1050 50  0001 C CNN
F 3 "" H 1550 1050 50  0001 C CNN
	1    1550 1050
	1    0    0    -1  
$EndComp
Wire Wire Line
	1550 1050 1500 1050
Wire Wire Line
	1500 950  1550 950 
$Comp
L Connector:Conn_01x01_Male J1
U 1 1
P 1300 950
F 0 "J1" H 1406 1037 50  0000 C CNN
F 1 "Conn_01x01_Male" H 1406 1037 50  0001 C CNN
F 2 "TestPoint:TestPoint_THTPad_4.0x4.0mm_Drill2.0mm" H 1300 950 50  0001 C CNN
F 3 "~" H 1300 950 50  0001 C CNN
	1    1300 950 
	1    0    0    -1  
$EndComp
$Comp
L Connector:Conn_01x01_Male J2
U 1 1
P 1300 1050
F 0 "J2" H 1400 1000 50  0000 C CNN
F 1 "Conn_01x01_Male" H 1406 1137 50  0001 C CNN
F 2 "TestPoint:TestPoint_THTPad_4.0x4.0mm_Drill2.0mm" H 1300 1050 50  0001 C CNN
F 3 "~" H 1300 1050 50  0001 C CNN
	1    1300 1050
	1    0    0    -1  
$EndComp
Wire Wire Line
	4650 950  4950 950 
Wire Wire Line
	1200 3350 1650 3350
Wire Wire Line
	1950 2850 2050 2850
Wire Wire Line
	8300 4750 8600 4750
Wire Wire Line
	8300 5050 8600 5050
Wire Wire Line
	8900 4750 9200 4750
Wire Wire Line
	8900 5050 9200 5050
Wire Wire Line
	5700 950  5850 950 
Wire Wire Line
	2300 950  2600 950 
Wire Wire Line
	3350 950  3500 950 
$Comp
L z_esp32:ESP-32S M1
U 1 1
P 6100 3150
F 0 "M1" H 6100 4387 60  0000 C CNN
F 1 "ESP-32S" H 6100 4281 60  0000 C CNN
F 2 "Z_ESP32:ESP-32S" H 6150 4300 60  0001 C CNN
F 3 "" H 5750 3400 60  0001 C CNN
	1    6100 3150
	1    0    0    -1  
$EndComp
$Comp
L ch34x:CH340G U1
U 1 1
P 2350 6200
F 0 "U1" H 2350 6797 60  0000 C CNN
F 1 "CH340G" H 2350 6691 60  0000 C CNN
F 2 "Package_SO:SOIC-16_3.9x9.9mm_P1.27mm" H 2450 6000 60  0001 C CNN
F 3 "" H 2450 6000 60  0000 C CNN
	1    2350 6200
	1    0    0    -1  
$EndComp
$Comp
L power:VBUS #PWR0161
U 1 1
P 1550 950
F 0 "#PWR0161" H 1550 800 50  0001 C CNN
F 1 "VBUS" H 1565 1123 50  0000 C CNN
F 2 "" H 1550 950 50  0001 C CNN
F 3 "" H 1550 950 50  0001 C CNN
	1    1550 950 
	1    0    0    -1  
$EndComp
$Comp
L Connector:USB_B_Mini J11
U 1 1
P 2200 4700
F 0 "J11" H 2257 5167 50  0000 C CNN
F 1 "USB_B_Mini" H 2257 5076 50  0000 C CNN
F 2 "Connector_USB:USB_Micro-B_Amphenol_10103594-0001LF_Horizontal" H 2350 4650 50  0001 C CNN
F 3 "~" H 2350 4650 50  0001 C CNN
	1    2200 4700
	1    0    0    -1  
$EndComp
$Comp
L power:GND #PWR0162
U 1 1
P 2150 5100
F 0 "#PWR0162" H 2150 4850 50  0001 C CNN
F 1 "GND" H 2155 4927 50  0000 C CNN
F 2 "" H 2150 5100 50  0001 C CNN
F 3 "" H 2150 5100 50  0001 C CNN
	1    2150 5100
	1    0    0    -1  
$EndComp
Wire Wire Line
	2100 5100 2150 5100
Connection ~ 2150 5100
Wire Wire Line
	2150 5100 2200 5100
Text GLabel 2500 4700 2    50   Input ~ 0
D+
Text GLabel 2500 4800 2    50   Input ~ 0
D-
$Comp
L power:+5V #PWR0163
U 1 1
P 3200 4500
F 0 "#PWR0163" H 3200 4350 50  0001 C CNN
F 1 "+5V" H 3215 4673 50  0000 C CNN
F 2 "" H 3200 4500 50  0001 C CNN
F 3 "" H 3200 4500 50  0001 C CNN
	1    3200 4500
	1    0    0    -1  
$EndComp
Connection ~ 8600 4750
Wire Wire Line
	8600 4750 8900 4750
Connection ~ 8600 5050
Wire Wire Line
	8600 5050 8900 5050
Connection ~ 9200 4750
Wire Wire Line
	9200 4750 9500 4750
Connection ~ 9200 5050
Wire Wire Line
	9200 5050 9500 5050
Wire Wire Line
	1200 2850 1450 2850
Wire Wire Line
	1450 2550 1750 2550
$Comp
L Device:R R1
U 1 1
P 1450 2700
F 0 "R1" H 1500 2650 50  0000 L CNN
F 1 "10k" H 1500 2750 50  0000 L CNN
F 2 "Resistor_SMD:R_0603_1608Metric" V 1380 2700 50  0001 C CNN
F 3 "~" H 1450 2700 50  0001 C CNN
	1    1450 2700
	1    0    0    -1  
$EndComp
Connection ~ 1450 2550
Connection ~ 1450 2850
Wire Wire Line
	1450 2850 1550 2850
Connection ~ 2050 2850
Wire Wire Line
	2050 2850 2400 2850
Connection ~ 1650 3350
Wire Wire Line
	1650 3350 1850 3350
Connection ~ 3000 2850
Connection ~ 3250 6050
Connection ~ 8450 1200
Connection ~ 7700 1200
Connection ~ 4950 950 
Wire Wire Line
	4950 950  5100 950 
Connection ~ 5850 950 
Wire Wire Line
	5850 950  6150 950 
Connection ~ 6150 950 
Wire Wire Line
	6150 950  6550 950 
Connection ~ 2600 950 
Wire Wire Line
	2600 950  2750 950 
Connection ~ 3500 950 
Wire Wire Line
	3500 950  3800 950 
Connection ~ 3800 950 
Wire Wire Line
	3800 950  4200 950 
Wire Wire Line
	2500 4500 2750 4500
Wire Wire Line
	3050 4500 3200 4500
$Comp
L Diode:1N5819 D5
U 1 1
P 2900 4500
F 0 "D5" H 2900 4284 50  0000 C CNN
F 1 "1N5819" H 2900 4375 50  0000 C CNN
F 2 "Diode_SMD:D_SMA" H 2900 4325 50  0001 C CNN
F 3 "http://www.vishay.com/docs/88525/1n5817.pdf" H 2900 4500 50  0001 C CNN
	1    2900 4500
	-1   0    0    1   
$EndComp
$Comp
L Mechanical:Mounting_Hole MK1
U 1 1
P 7800 5800
F 0 "MK1" H 7900 5846 50  0000 L CNN
F 1 "Mounting_Hole" H 7900 5755 50  0000 L CNN
F 2 "MountingHole:MountingHole_2.2mm_M2_Pad_Via" H 7800 5800 50  0001 C CNN
F 3 "" H 7800 5800 50  0001 C CNN
	1    7800 5800
	1    0    0    -1  
$EndComp
$Comp
L Mechanical:Mounting_Hole MK2
U 1 1
P 7800 6000
F 0 "MK2" H 7900 6046 50  0000 L CNN
F 1 "Mounting_Hole" H 7900 5955 50  0000 L CNN
F 2 "MountingHole:MountingHole_2.2mm_M2_Pad_Via" H 7800 6000 50  0001 C CNN
F 3 "" H 7800 6000 50  0001 C CNN
	1    7800 6000
	1    0    0    -1  
$EndComp
$Comp
L power:+3.3V #PWR0128
U 1 1
P 8050 2900
F 0 "#PWR0128" H 8050 2750 50  0001 C CNN
F 1 "+3.3V" H 8065 3073 50  0000 C CNN
F 2 "" H 8050 2900 50  0001 C CNN
F 3 "" H 8050 2900 50  0001 C CNN
	1    8050 2900
	1    0    0    -1  
$EndComp
Wire Wire Line
	8050 3050 8500 3050
Wire Wire Line
	8050 2900 8050 3050
Wire Wire Line
	8350 3100 8350 2950
Wire Wire Line
	8350 2950 8500 2950
$Comp
L Connector:Conn_01x03_Male J10
U 1 1
P 9650 2950
F 0 "J10" H 9756 3228 50  0000 C CNN
F 1 "01x03" H 9756 3137 50  0000 C CNN
F 2 "Connector_JST:JST_XH_B3B-XH-A_1x03_P2.50mm_Vertical" H 9650 2950 50  0001 C CNN
F 3 "~" H 9650 2950 50  0001 C CNN
	1    9650 2950
	-1   0    0    -1  
$EndComp
$Comp
L power:GND #PWR0141
U 1 1
P 9300 3100
F 0 "#PWR0141" H 9300 2850 50  0001 C CNN
F 1 "GND" H 9305 2927 50  0000 C CNN
F 2 "" H 9300 3100 50  0001 C CNN
F 3 "" H 9300 3100 50  0001 C CNN
	1    9300 3100
	1    0    0    -1  
$EndComp
Text GLabel 9450 2850 0    50   Input ~ 0
SENS_2
$Comp
L power:+3.3V #PWR0144
U 1 1
P 9000 2900
F 0 "#PWR0144" H 9000 2750 50  0001 C CNN
F 1 "+3.3V" H 9015 3073 50  0000 C CNN
F 2 "" H 9000 2900 50  0001 C CNN
F 3 "" H 9000 2900 50  0001 C CNN
	1    9000 2900
	1    0    0    -1  
$EndComp
Wire Wire Line
	9000 3050 9450 3050
Wire Wire Line
	9000 2900 9000 3050
Wire Wire Line
	9300 3100 9300 2950
Wire Wire Line
	9300 2950 9450 2950
Text GLabel 5100 3450 0    50   Input ~ 0
SENS_1
Text GLabel 5100 3550 0    50   Input ~ 0
SENS_2
$Comp
L power:VBUS #PWR0157
U 1 1
P 4650 950
F 0 "#PWR0157" H 4650 800 50  0001 C CNN
F 1 "VBUS" H 4665 1123 50  0000 C CNN
F 2 "" H 4650 950 50  0001 C CNN
F 3 "" H 4650 950 50  0001 C CNN
	1    4650 950 
	1    0    0    -1  
$EndComp
$Comp
L regul:L78L05_SOT89 U2
U 1 1
P 3050 950
F 0 "U2" H 3050 1192 50  0000 C CNN
F 1 "L78L05_SOT89" H 3050 1101 50  0000 C CNN
F 2 "Package_TO_SOT_SMD:SOT-89-3" H 3050 1150 50  0001 C CIN
F 3 "http://www.st.com/content/ccc/resource/technical/document/datasheet/15/55/e5/aa/23/5b/43/fd/CD00000446.pdf/files/CD00000446.pdf/jcr:content/translations/en.CD00000446.pdf" H 3050 900 50  0001 C CNN
	1    3050 950 
	1    0    0    -1  
$EndComp
$EndSCHEMATC
